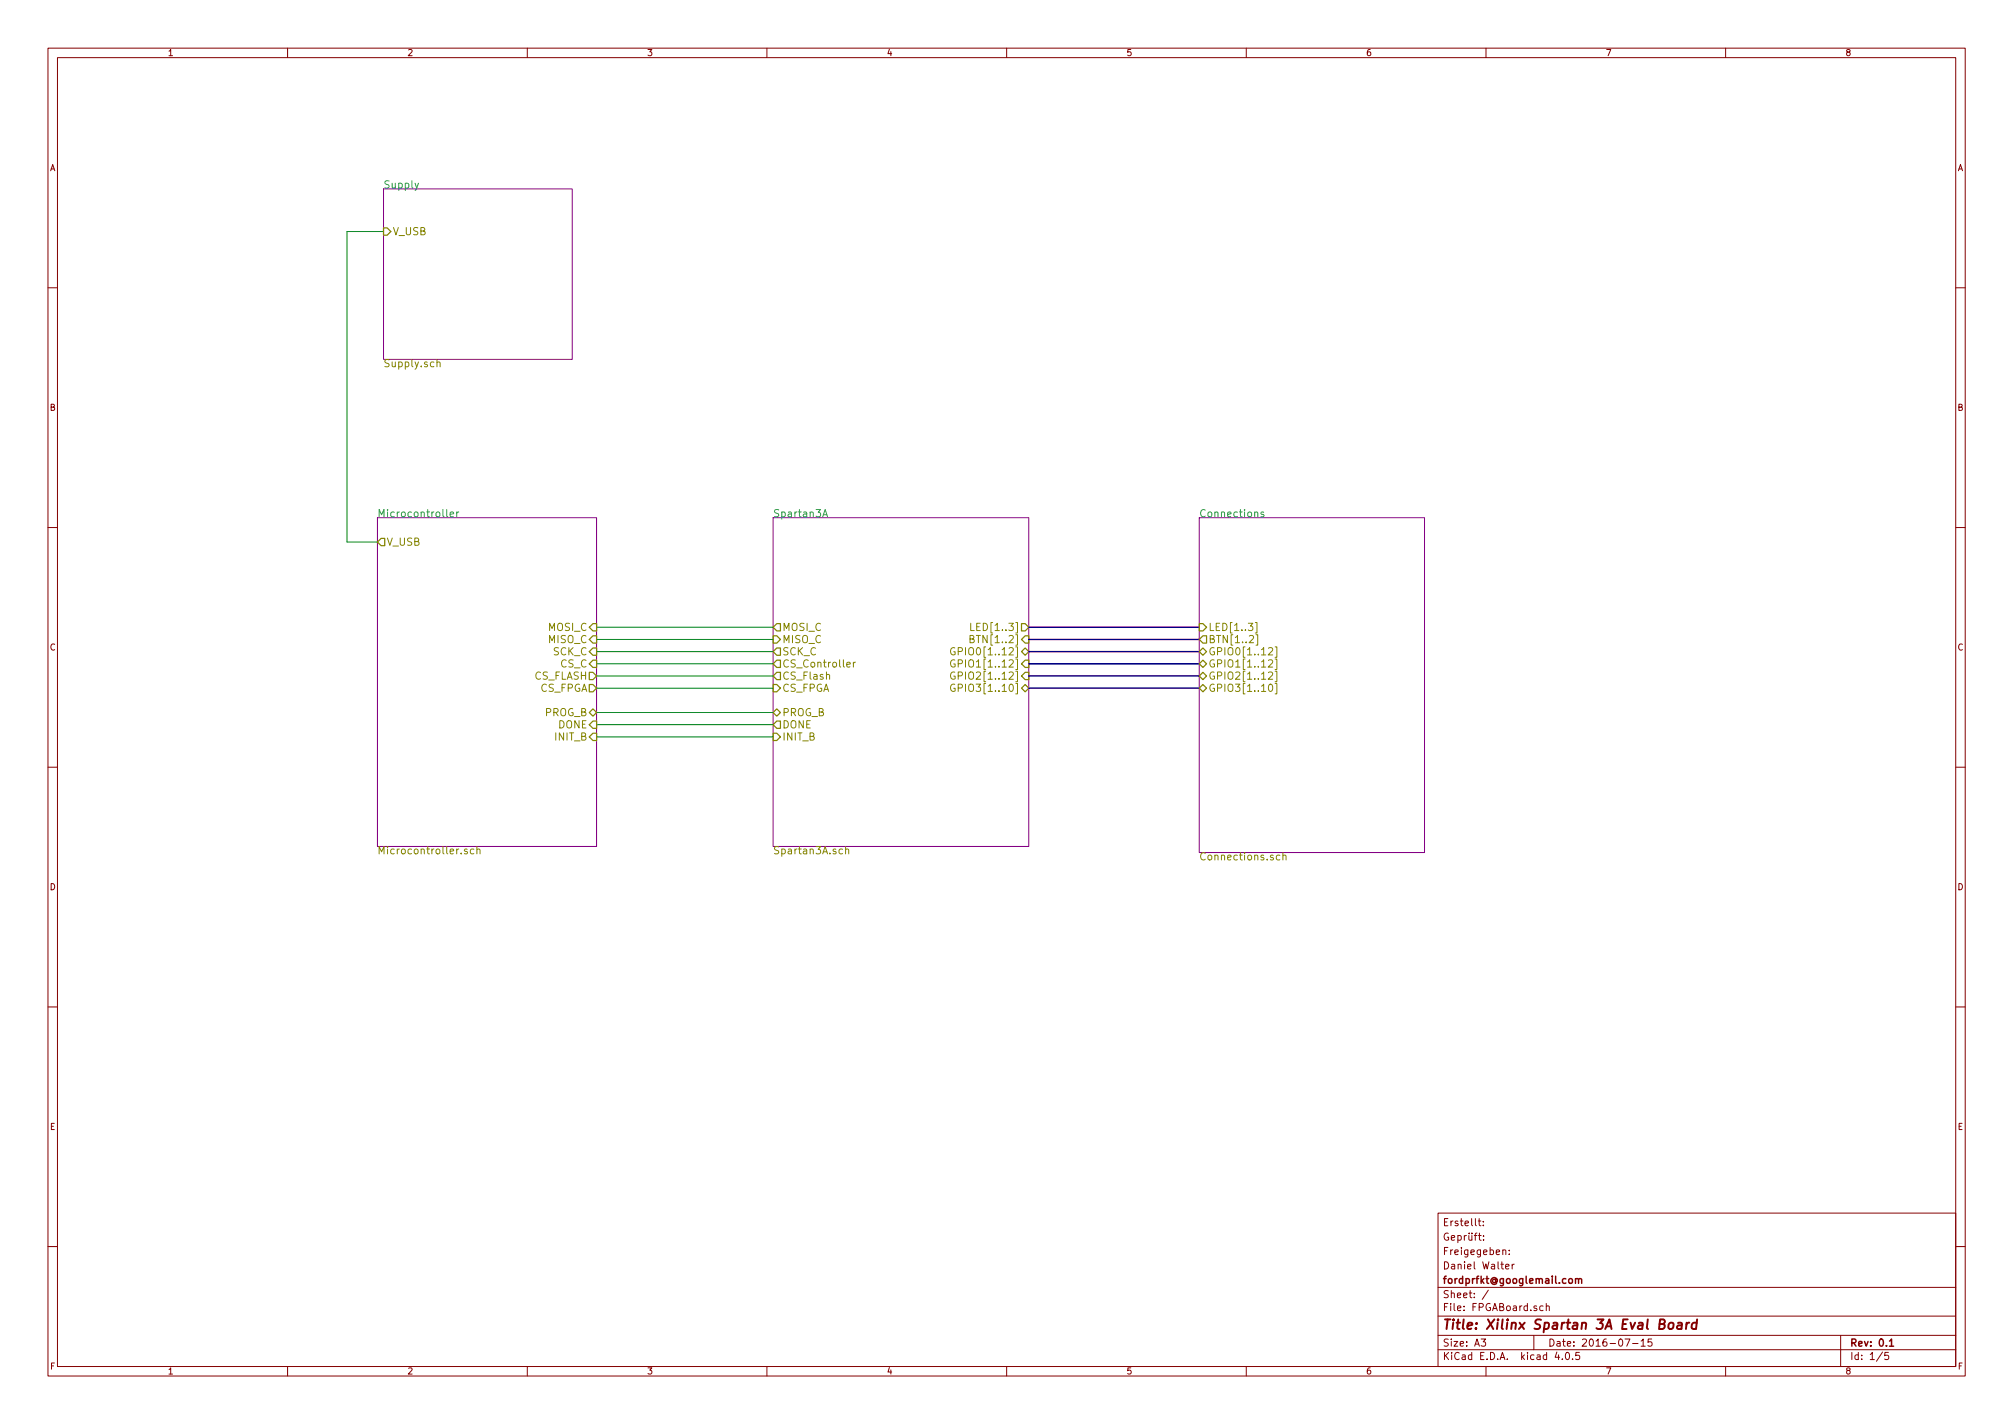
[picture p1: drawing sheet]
EESchema Schematic File Version 2
LIBS:FPGABoard-rescue
LIBS:power
LIBS:device
LIBS:transistors
LIBS:conn
LIBS:linear
LIBS:regul
LIBS:74xx
LIBS:cmos4000
LIBS:adc-dac
LIBS:memory
LIBS:xilinx
LIBS:microcontrollers
LIBS:dsp
LIBS:microchip
LIBS:analog_switches
LIBS:motorola
LIBS:texas
LIBS:intel
LIBS:audio
LIBS:interface
LIBS:digital-audio
LIBS:philips
LIBS:display
LIBS:cypress
LIBS:siliconi
LIBS:opto
LIBS:atmel
LIBS:contrib
LIBS:valves
LIBS:spartan3_fpga
LIBS:w_connectors
LIBS:w_device
LIBS:switches
LIBS:xo-14s
LIBS:oscillator_xo
LIBS:FPGABoard-cache
EELAYER 25 0
EELAYER END
$Descr A3 16535 11693
encoding utf-8
Sheet 1 5
Title "Xilinx Spartan 3A Eval Board"
Date "2016-07-15"
Rev "0.1"
Comp "fordprfkt@googlemail.com"
Comment1 "Daniel Walter"
Comment2 "Freigegeben: "
Comment3 "Geprüft: "
Comment4 "Erstellt: "
$EndDescr
$Sheet
S 6350 4250 2100 2700
U 5748D69E
F0 "Spartan3A" 60
F1 "Spartan3A.sch" 60
F2 "MISO_C" I L 6350 5250 60 
F3 "SCK_C" O L 6350 5350 60 
F4 "CS_Flash" O L 6350 5550 60 
F5 "MOSI_C" O L 6350 5150 60 
F6 "LED[1..3]" O R 8450 5150 60 
F7 "BTN[1..2]" I R 8450 5250 60 
F8 "GPIO1[1..12]" I R 8450 5450 60 
F9 "GPIO2[1..12]" I R 8450 5550 60 
F10 "CS_Controller" O L 6350 5450 60 
F11 "CS_FPGA" I L 6350 5650 60 
F12 "INIT_B" I L 6350 6050 60 
F13 "DONE" O L 6350 5950 60 
F14 "PROG_B" B L 6350 5850 60 
F15 "GPIO0[1..12]" B R 8450 5350 60 
F16 "GPIO3[1..10]" B R 8450 5650 60 
$EndSheet
Wire Wire Line
	3100 4450 2850 4450
Wire Wire Line
	2850 4450 2850 1900
Wire Wire Line
	2850 1900 3150 1900
Wire Wire Line
	4900 5150 6350 5150
Wire Wire Line
	4900 5250 6350 5250
Wire Wire Line
	4900 5350 6350 5350
Wire Wire Line
	4900 5550 6350 5550
Wire Wire Line
	4900 5450 6350 5450
Wire Wire Line
	4900 5650 6350 5650
Wire Wire Line
	4900 5850 6350 5850
Wire Wire Line
	4900 5950 6350 5950
Wire Wire Line
	6350 6050 4900 6050
Wire Bus Line
	8450 5150 9850 5150
Wire Bus Line
	9850 5250 8450 5250
Wire Bus Line
	8450 5350 9850 5350
Wire Bus Line
	9850 5450 8450 5450
Wire Bus Line
	8450 5550 9850 5550
$Sheet
S 3100 4250 1800 2700
U 5748D734
F0 "Microcontroller" 60
F1 "Microcontroller.sch" 60
F2 "MOSI_C" I R 4900 5150 60 
F3 "MISO_C" I R 4900 5250 60 
F4 "SCK_C" I R 4900 5350 60 
F5 "CS_C" I R 4900 5450 60 
F6 "V_USB" O L 3100 4450 60 
F7 "CS_FLASH" O R 4900 5550 60 
F8 "CS_FPGA" O R 4900 5650 60 
F9 "PROG_B" B R 4900 5850 60 
F10 "DONE" I R 4900 5950 60 
F11 "INIT_B" I R 4900 6050 60 
$EndSheet
Wire Bus Line
	8450 5650 9850 5650
$Sheet
S 3150 1550 1550 1400
U 5748D701
F0 "Supply" 60
F1 "Supply.sch" 60
F2 "V_USB" I L 3150 1900 60 
$EndSheet
$Sheet
S 9850 4250 1850 2750
U 5748D767
F0 "Connections" 60
F1 "Connections.sch" 60
F2 "LED[1..3]" I L 9850 5150 60 
F3 "BTN[1..2]" O L 9850 5250 60 
F4 "GPIO0[1..12]" B L 9850 5350 60 
F5 "GPIO1[1..12]" B L 9850 5450 60 
F6 "GPIO2[1..12]" B L 9850 5550 60 
F7 "GPIO3[1..10]" B L 9850 5650 60 
$EndSheet
$EndSCHEMATC
